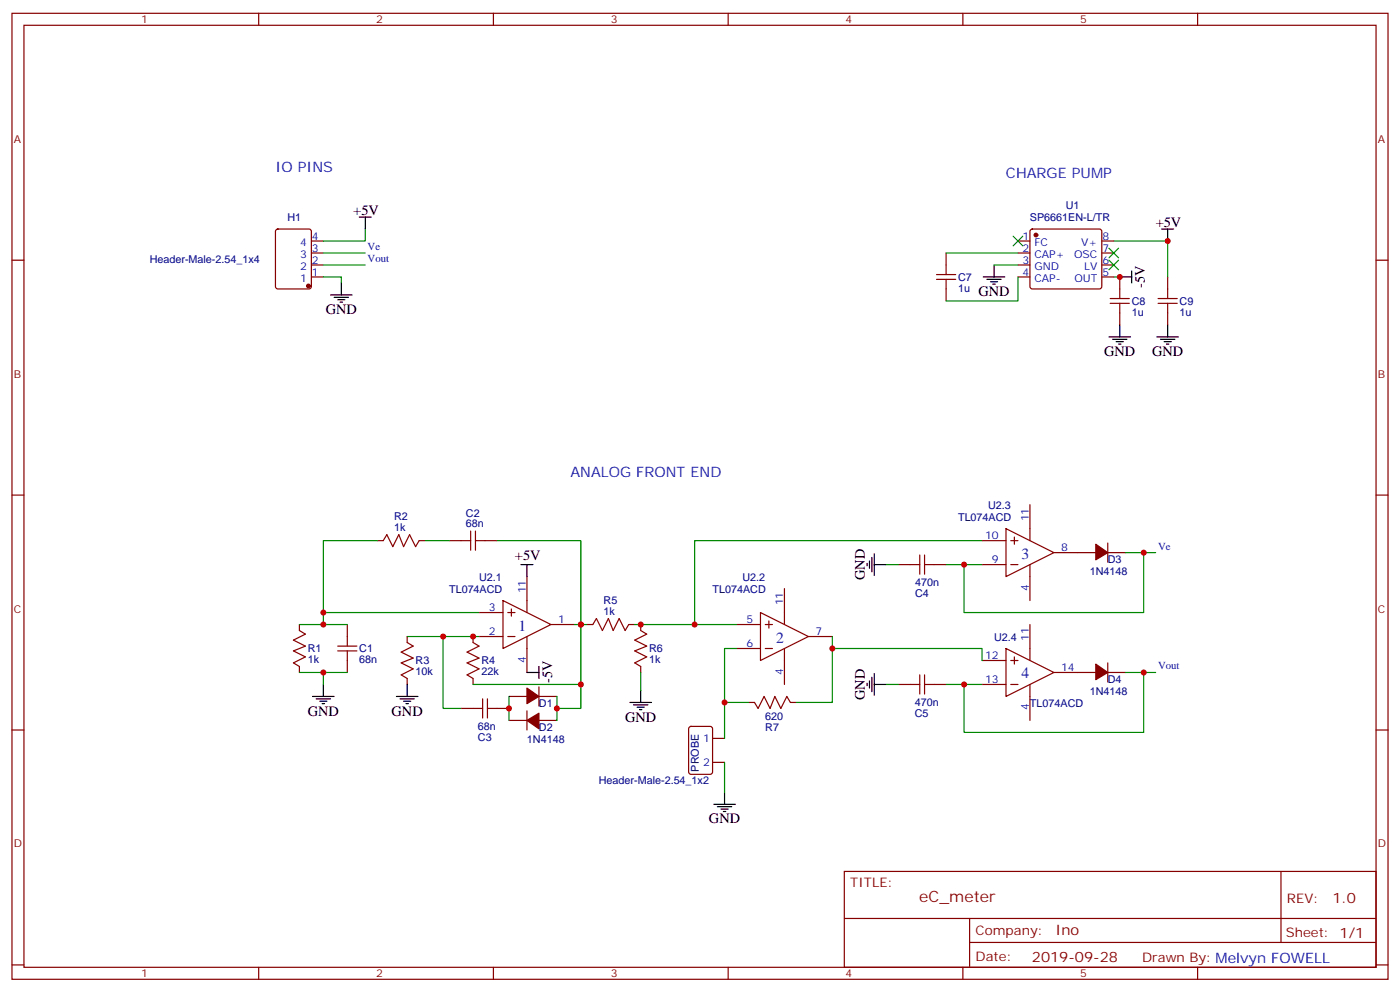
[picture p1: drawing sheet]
<svg xmlns="http://www.w3.org/2000/svg" width="412mm" height="292mm" viewBox="0 0 412 292" stroke-linecap="round" stroke-linejoin="round" font-family="sans-serif">
<g fill="none" stroke="#870000" stroke-width=".35">
<path d="M3.5 3.9h405.4v284.4h-405.4zM7.1 7.4h398.2v277.3h-398.2zM76.2 3.9v3.5M145.3 3.9v3.5M214.5 3.9v3.5M283.6 3.9v3.5M352.8 3.9v3.5M3.5 76.6h3.6M81.4 67.6l.4-.2h9.2l.7 .4v16.5l-.4 .7-9.5 .1-.6-.5-.1-16.5zM91.7 70.9h3.5M91.7 74.5h3.5M91.7 78h3.5"/>
<path d="M278.7 74.5v6.3M299.9 70.9h3.5M299.9 74.5h3.5M299.9 78h3.5M303.6 67.6l.5-.2h19.7l.5 .2 .3 .5v16.2l-.3 .5-.5 .3h-19.7l-.5-.3-.2-.5v-16.2zM324.6 70.9h3.5M324.6 74.5h3.5M324.6 78h3.5M405.3 76.6h3.6M91.7 81.5h3.5M275.9 82.2h5.6M275.9 80.8h5.6"/>
<path d="M278.7 82.2v6.4M299.9 81.5h3.5M324.6 81.5h3.5M327 89.3h5.7M327 87.9h5.7M329.8 81.5v6.4M329.8 89.3v6.3M341.1 89.3h5.7M341.1 87.9h5.7M344 81.5v6.4M344 89.3v6.3M3.5 145.7h3.6"/>
<path d="M111.1 159.1h1.8l1-1.7 1.8 3.5 1.8-3.5 1.4 3.5 1.7-3.5 1.8 3.5 1.1-1.8h1.7M132.3 159.1h6.3M138.6 156.3v5.7M140.1 159.1h6.3M140.1 156.3v5.7M289.3 159.1h7M296.3 155.6l14.1 7.1-14.1 7zM297.7 159.1h2.2M298.8 158.1v2.1M303.4 148.6v10.5M326.3 159.8v5.7M405.3 145.7h3.6"/>
<path d="M148.2 176.8l14.1 7-14.1 7.1zM150.6 179.2v2.2M155.2 169.7v10.6M231.1 173.2v10.6M264.6 166.2h6.3M270.9 163.4v5.6M272.3 166.2h6.4M272.3 163.4v5.6M289.3 166.2h7M297.7 166.2h2.2M303.4 166.2v10.6M310.4 162.7h12.4"/>
<path d="M326.3 162.7h5.3M88.2 183.8v1.8l1.8 1.1-3.6 1.7 3.6 1.8-3.6 1.4 3.6 1.8-3.6 1.7 1.8 1.1v1.7M99.5 191.6h5.6M99.5 190.2h5.6M102.3 183.8v6.4M102.3 191.6v6.3M119.9 187.4v1.7l1.8 1.1-3.5 1.7 3.5 1.8-3.5 1.4 3.5 1.8-3.5 1.7 1.7 1.1v1.8M139.3 187.4v1.7l1.8 1.1-3.5 1.7 3.5 1.8-3.5 1.4 3.5 1.8-3.5 1.7 1.7 1.1v1.8M141.1 187.4h7.1M141.1 180.3h7.1M149.6 187.4h2.1M149.6 180.3h2.1"/>
<path d="M155.2 187.4v10.5M162.3 183.8h7M172.9 183.8h1.7l1.1-1.7 1.7 3.5 1.8-3.5 1.4 3.5 1.8-3.5 1.7 3.5 1.1-1.8h1.8M188.7 183.8v1.8l1.8 1.1-3.5 1.7 3.5 1.8-3.5 1.4 3.5 1.8-3.5 1.7 1.7 1.1v1.7M217 183.8h7M217 190.9h7M224 180.3l14.1 7.1-14.1 7zM225.4 183.8h2.1M225.4 190.9h2.1M226.5 182.8v2.1M231.1 190.9v10.6M238.1 187.4h7.1"/>
<path d="M270.9 198.6v5.7M272.3 198.6v5.7M289.3 194.4h7M296.3 190.9l14.1 7-14.1 7.1zM297.7 194.4h2.2M298.8 193.4v2.1M303.4 183.8v10.6M310.4 197.9h12.4M326.3 197.9h5.3M326.3 195.1v5.7M3.5 214.9h3.6M135.8 208.5h6.4"/>
<path d="M142.2 205.7v5.6M143.6 205.7v5.6M143.6 208.5h6.3M149.9 205h5.3M149.9 212.1h5.3M155.2 209.2v5.7M158.7 202.2v5.6M158.7 205h5.3M158.7 212.1h5.3M203.1 214l.5-.2h5.6l.6 .4 .1 13-.5 .7h-5.8l-.7-.4-.1-13zM209.9 217.3h3.5M220.5 206.8h1.7l1.1 1.7 1.8-3.5 1.7 3.5 1.4-3.5 1.8 3.5 1.8-3.5 1 1.8h1.8"/>
<path d="M264.6 201.5h6.3M272.3 201.5h6.4M289.3 201.5h7M297.7 201.5h2.2M303.4 201.5v10.6M405.3 214.9h3.6M209.9 224.4h3.5M248.7 256.5h156.6v28.2h-156.6zM377.3 256.5v20.9M248.7 270.4h156.5M285.6 277.4h119.6M285.6 270.4v14.1"/>
<path d="M3.5 284h3.6M76.2 284.7v3.6M145.3 284.7v3.6M214.5 284.7v3.6M283.6 284.7v3.6M352.8 284.7v3.6M405.3 284h3.6"/>
</g>
<g fill="#870000" stroke="#870000" stroke-width=".35">
<path d="M155.2 202.5l3.5 2.5-3.5 2.1z"/>
<path d="M155.2 212.1l3.5-2.2v4.6z"/>
<path d="M322.8 160.2l3.5 2.5-3.5 2.1z"/>
<path d="M322.8 195.5l3.5 2.4-3.5 2.2z"/>
<circle cx="305.2" cy="69.2" r=".53"/>
<circle cx="90.8" cy="84.2" r=".53"/>
</g>
<g fill="none" stroke="#000" stroke-width=".35">
<path d="M105.8 63.9h3.6M107.6 63.9v3.5M292.8 78v3.5M333.4 79.8v3.5M342.2 67.4h3.5M344 67.4v3.5M97.4 86.8h6.3M98.4 87.5h4.3M99.5 88.2h2.1M100.2 88.9h.7M100.5 83.3v3.5M289.6 81.5h6.4"/>
<path d="M290.7 82.2h4.2M291.7 82.9h2.2M292.5 83.6h.7M326.7 99.2h6.3M327.7 99.9h4.3M329.8 95.6v3.6M329.8 81.5h3.6M340.8 99.2h6.3M341.8 99.9h4.3M344 95.6v3.6M328.8 100.6h2.1M329.5 101.3h.7"/>
<path d="M342.9 100.6h2.1M343.6 101.3h.7M153.5 166.2h3.5M155.2 166.2v3.5M255.4 165.8v.7M256.1 165.1v2.2M256.8 164.1v4.2M257.5 166.2h3.6M257.5 163v6.4M155.2 197.9h3.5M158.7 196.2v3.5M256.8 199.4v4.2"/>
<path d="M257.5 198.3v6.3M92.1 205h6.3M93.1 205.7h4.3M94.2 206.4h2.1M94.9 207.1h.7M95.2 201.5v3.5M116.8 205h6.3M117.8 205.7h4.3M118.9 206.4h2.1M119.6 207.1h.7M119.9 201.5v3.5M185.6 206.8h6.3"/>
<path d="M186.6 207.5h4.3M187.7 208.2h2.1M188.4 208.9h.7M188.7 203.2v3.6M255.4 201.1v.7M256.1 200.4v2.1M257.5 201.5h3.6M210.3 236.7h6.3M211.3 237.5h4.2M212.4 238.2h2.1M213.1 238.9h.7M213.4 233.2v3.5"/>
</g>
<g fill="none" stroke="#008700" stroke-width=".35">
<path d="M95.2 74.5h12.4M95.2 78h12.4M107.6 67.4v3.5h-12.4M278.7 74.5h21.2M292.8 78h7.1M328.1 70.9h15.9v10.6M95.2 81.5h5.3v1.8M299.9 81.5v7.1h-21.2M328.1 81.5h1.7M111.1 159.1h-15.9v24.7M125.2 159.1h7.1M146.4 159.1h24.7v24.7h-1.8"/>
<path d="M289.3 159.1h-84.7v24.7M261.1 166.2h3.5M278.7 166.2h10.6M331.6 162.7h8.8M336.9 162.7v17.6h-52.9v-14.1M88.2 197.9h14.1M88.2 183.8h14.1M95.2 197.9v3.6M95.2 180.3h45.9M119.9 187.4h21.2M130.5 187.4v21.1h5.3M172.9 183.8h-1.8v17.7"/>
<path d="M187 183.8h30M188.7 197.9v5.3M217 190.9h-3.6v26.4M245.2 187.4v3.5h44.1v3.5M245.2 190.9v15.9h-10.6M331.6 197.9h5.3v17.7h-52.9v-14.1h5.3M336.9 197.9h3.5M139.3 201.5h31.8v7h-7.1M149.9 205v7.1M164 205v7.1M213.4 206.8h7.1M261.1 201.5h3.5"/>
<path d="M278.7 201.5h5.3M213.4 224.4v8.8"/>
</g>
<g fill="#c00">
<circle cx="213.4" cy="206.8" r=".88"/>
<circle cx="329.8" cy="81.5" r=".88"/>
<circle cx="171.1" cy="201.5" r=".88"/>
<circle cx="284" cy="166.2" r=".88"/>
<circle cx="336.9" cy="162.7" r=".88"/>
<circle cx="149.9" cy="208.5" r=".88"/>
<circle cx="95.3" cy="180.3" r=".88"/>
<circle cx="95.3" cy="197.9" r=".88"/>
<circle cx="344" cy="70.9" r=".88"/>
<circle cx="95.3" cy="183.8" r=".88"/>
<circle cx="164" cy="208.5" r=".88"/>
<circle cx="188.7" cy="183.8" r=".88"/>
<circle cx="204.6" cy="183.8" r=".88"/>
<circle cx="336.9" cy="197.9" r=".88"/>
<circle cx="284" cy="201.5" r=".88"/>
<circle cx="139.3" cy="187.4" r=".88"/>
<circle cx="130.5" cy="187.4" r=".88"/>
<circle cx="171.1" cy="183.8" r=".88"/>
<circle cx="245.2" cy="190.9" r=".88"/>
</g>
<g fill="#c00" stroke="#008700" stroke-width=".35">
<path d="M298.4 69.5l2.9 2.9zM301.3 69.5l-2.9 2.9z"/>
<path d="M326.7 73.1l2.8 2.8zM329.5 73.1l-2.8 2.8z"/>
<path d="M326.7 76.6l2.8 2.8zM329.5 76.6l-2.8 2.8z"/>
</g>
<g font-size="4.6" fill="#00f">
<text x="300.9" y="164.4">3</text>
<text x="152.8" y="185.6">1</text>
<text x="228.6" y="189.1">2</text>
<text x="300.9" y="199.7">4</text>
</g>
<text font-size="4.6" fill="#800" x="270.8" y="265.5">eC_meter</text>
<g font-size="4.2" fill="#00f">
<text x="81.1" y="50.5">IO PINS</text>
<text x="296.3" y="52.3">CHARGE PUMP</text>
<text x="168" y="140.4">ANALOG FRONT END</text>
</g>
<g font-size="4.2">
<text x="104.1" y="63.2">+5V</text>
<text x="340.4" y="66.7">+5V</text>
<text x="288.2" y="87.2">GND</text>
<text x="337.3" y="84.7" transform="rotate(-90 337.3 84.7)">-5V</text>
<text x="96" y="92.5">GND</text>
<text x="325.3" y="104.8">GND</text>
<text x="339.4" y="104.8">GND</text>
<text x="151.7" y="164.7">+5V</text>
<text x="254.7" y="170.8" transform="rotate(-90 254.7 170.8)">GND</text>
<text x="162.6" y="201.1" transform="rotate(-90 162.6 201.1)">-5V</text>
<text x="254.7" y="206.1" transform="rotate(-90 254.7 206.1)">GND</text>
<text x="90.7" y="210.6">GND</text>
<text x="115.4" y="210.6">GND</text>
<text x="184.1" y="212.4">GND</text>
<text x="208.8" y="242.4">GND</text>
</g>
<g font-size="4.2" fill="#800">
<text x="392.5" y="265.8">1.0</text>
<text x="310.9" y="275.3">Ino</text>
<text x="304" y="283.1">2019-09-28</text>
</g>
<g font-size="3.9" fill="#800">
<text x="250.5" y="261.1">TITLE:</text>
<text x="379.1" y="265.8">REV:</text>
<text x="287.4" y="275.3">Company:</text>
<text x="378.7" y="275.9">Sheet: 1/1</text>
<text x="287.4" y="283">Date:</text>
<text x="336.4" y="283.1">Drawn By: Melvyn FOWELL</text>
</g>
<g font-size="3.2" fill="#800">
<text x="41.6" y="6.9">1</text>
<text x="110.8" y="6.9">2</text>
<text x="179.9" y="6.9">3</text>
<text x="249.1" y="6.9">4</text>
<text x="318.2" y="6.9">5</text>
<text x="4.1" y="42">A</text>
<text x="405.9" y="42">A</text>
<text x="4.1" y="111.2">B</text>
<text x="405.9" y="111.2">B</text>
<text x="4.1" y="180.3">C</text>
<text x="405.9" y="180.3">C</text>
<text x="4.1" y="249.4">D</text>
<text x="405.9" y="249.4">D</text>
<text x="41.6" y="287.7">1</text>
<text x="110.8" y="287.7">2</text>
<text x="179.9" y="287.7">3</text>
<text x="249.1" y="287.7">4</text>
<text x="318.2" y="287.7">5</text>
</g>
<g font-size="3.2" fill="#000080">
<text x="84.7" y="65.1">H1</text>
<text x="303.4" y="65.1">SP6661EN-L/TR</text>
<text x="314" y="61.6">U1</text>
<text x="44.1" y="77.5">Header-Male-2.54_1x4</text>
<text x="282.2" y="82.7">C7</text>
<text x="282.2" y="85.8">1u</text>
<text x="333.4" y="89.7">C8</text>
<text x="347.5" y="89.7">C9</text>
<text x="333.4" y="92.9">1u</text>
<text x="347.5" y="92.9">1u</text>
<text x="291" y="149.8">U2.3</text>
<text x="116.1" y="153.1">R2</text>
<text x="137.2" y="155.3">68n</text>
<text x="137.2" y="152.1">C2</text>
<text x="282.2" y="153.3">TL074ACD</text>
<text x="116.1" y="156.3">1k</text>
<text x="326.3" y="165.7">D3</text>
<text x="141.1" y="171">U2.1</text>
<text x="218.7" y="171">U2.2</text>
<text x="269.5" y="172.5">470n</text>
<text x="321" y="169.2">1N4148</text>
<text x="132.3" y="174.5">TL074ACD</text>
<text x="177.8" y="177.8">R5</text>
<text x="209.9" y="174.5">TL074ACD</text>
<text x="269.5" y="175.7">C4</text>
<text x="177.8" y="181">1k</text>
<text x="292.8" y="188.6">U2.4</text>
<text x="90.7" y="195.2">1k</text>
<text x="90.7" y="192">R1</text>
<text x="105.8" y="195.2">68n</text>
<text x="105.8" y="192">C1</text>
<text x="122.4" y="195.6">R3</text>
<text x="141.8" y="195.6">R4</text>
<text x="191.2" y="195.2">1k</text>
<text x="191.2" y="192">R6</text>
<text x="122.4" y="198.7">10k</text>
<text x="141.8" y="198.7">22k</text>
<text x="326.3" y="201">D4</text>
<text x="158.8" y="208">D1</text>
<text x="269.5" y="207.8">470n</text>
<text x="303.4" y="208">TL074ACD</text>
<text x="321" y="204.5">1N4148</text>
<text x="140.8" y="214.9">68n</text>
<text x="158.7" y="215.1">D2</text>
<text x="225.4" y="212.1">620</text>
<text x="225.4" y="215.2">R7</text>
<text x="269.5" y="211">C5</text>
<text x="140.8" y="218">C3</text>
<text x="155.2" y="218.6">1N4148</text>
<text x="205.8" y="227.1" transform="rotate(-90 205.8 227.1)">PROBE</text>
<text x="176.4" y="230.9">Header-Male-2.54_1x2</text>
</g>
<g font-size="3.2" fill="#00f">
<text x="91.9" y="70.6">4</text>
<text x="301.2" y="70.6">1</text>
<text x="324.7" y="70.6">8</text>
<text x="88.4" y="75.9">3</text>
<text x="88.4" y="72.4">4</text>
<text x="91.9" y="77.6">2</text>
<text x="91.9" y="74.1">3</text>
<text x="108.3" y="73.6">Ve</text>
<text x="108.3" y="77.1">Vout</text>
<text x="301.2" y="74.1">2</text>
<text x="301.2" y="77.6">3</text>
<text x="304.7" y="72.4">FC</text>
<text x="304.7" y="75.9">CAP+</text>
<text x="316.4" y="75.9">OSC</text>
<text x="318.5" y="72.4">V+</text>
<text x="324.7" y="77.6">6</text>
<text x="324.7" y="74.1">7</text>
<text x="88.4" y="82.9">1</text>
<text x="88.4" y="79.4">2</text>
<text x="91.9" y="81.2">1</text>
<text x="301.2" y="81.2">4</text>
<text x="304.7" y="79.4">GND</text>
<text x="304.7" y="82.9">CAP-</text>
<text x="316.5" y="82.9">OUT</text>
<text x="319.3" y="79.4">LV</text>
<text x="324.7" y="81.2">5</text>
<text x="303" y="153.5" transform="rotate(-90 303 153.5)">11</text>
<text x="290.2" y="158.8">10</text>
<text x="341.1" y="161.8">Ve</text>
<text x="292.2" y="165.8">9</text>
<text x="312.6" y="162.3">8</text>
<text x="303" y="173.9" transform="rotate(-90 303 173.9)">4</text>
<text x="144" y="180">3</text>
<text x="154.9" y="174.7" transform="rotate(-90 154.9 174.7)">11</text>
<text x="230.7" y="178.2" transform="rotate(-90 230.7 178.2)">11</text>
<text x="164.4" y="183.5">1</text>
<text x="219.9" y="183.5">5</text>
<text x="144" y="187">2</text>
<text x="219.9" y="190.5">6</text>
<text x="240.2" y="187">7</text>
<text x="303" y="188.8" transform="rotate(-90 303 188.8)">11</text>
<text x="154.9" y="195" transform="rotate(-90 154.9 195)">4</text>
<text x="290.2" y="194.1">12</text>
<text x="312.6" y="197.6">14</text>
<text x="341.1" y="197.1">Vout</text>
<text x="230.7" y="198.6" transform="rotate(-90 230.7 198.6)">4</text>
<text x="290.2" y="201.1">13</text>
<text x="303" y="209.1" transform="rotate(-90 303 209.1)">4</text>
<text x="207.2" y="218.4">1</text>
<text x="207.2" y="225.5">2</text>
</g>
</svg>
